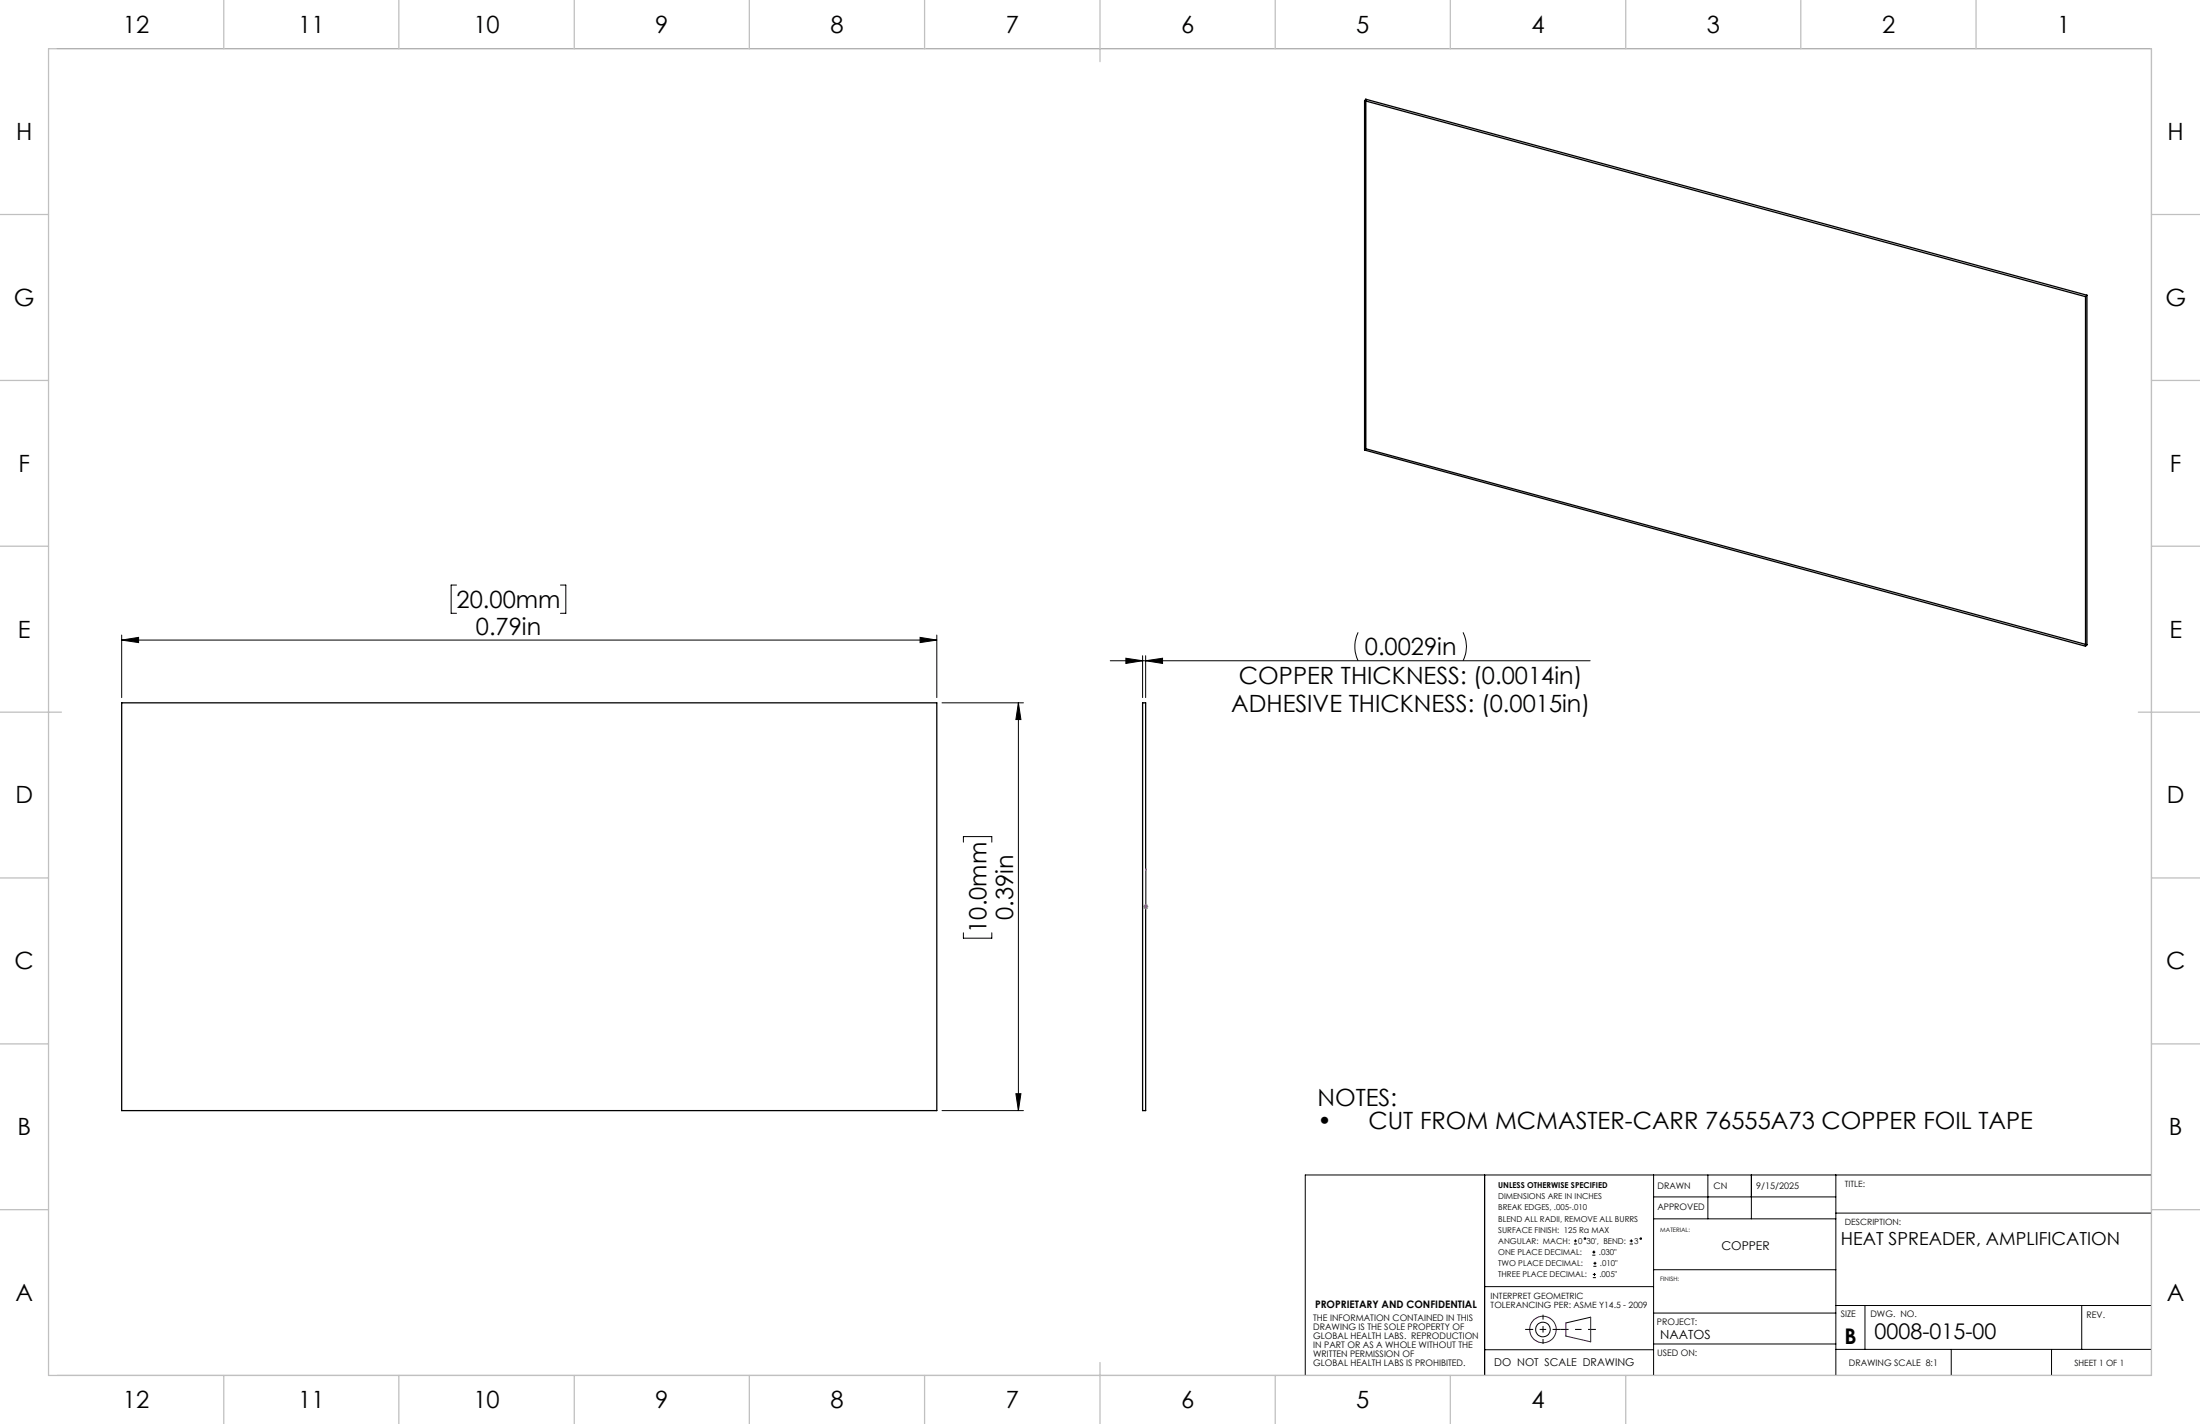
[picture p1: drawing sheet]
<svg xmlns="http://www.w3.org/2000/svg" width="432mm" height="279mm" viewBox="0 0 432 279" stroke-linecap="round" stroke-linejoin="round" font-family="sans-serif">
<g fill="none" stroke="#000" stroke-width=".25">
<path d="M267.8 19.8v68.5M267.8 19.8l141.5 38.4M268.1 19.5v68.6M268.1 19.5l141.5 38.4M268.1 19.5l-.3 .3M409.3 58.2v68.6M409.6 57.9l-.3 .3M409.6 57.9v68.6M267.8 88.3l141.5 38.5M268.1 88.1l141.5 38.4M268.1 88.1l-.3 .2M23.9 137.9h160v80h-160z"/>
<path d="M224.3 137.9h.6v80h-.6zM409.6 126.5l-.3 .3"/>
</g>
<g fill="none" stroke="#000" stroke-width=".2">
<path d="M11.2 9.5h411.1v260.4h-411.1M89.6 114.8h-1.1v5.5h1.1M110 114.8h1.1v5.5h-1.1M23.9 125.6l3.3-.5v1zM23.9 124.6v12.3M23.9 125.6h160M180.6 125.1l3.3 .5-3.3 .5zM183.9 124.6v12.3M184.9 137.9h16M199.9 137.9l.5 3.3h-1zM199.9 137.9v80M217.9 129.6h94.2"/>
<path d="M221 129.2l3.3 .4-3.3 .6zM224.3 128.7v8.2M224.9 129.6l3.3-.4v1zM224.9 128.7v8.2M266.6 124.1a6.4 6.4 0 0 0 0 5.5M287.2 124.1a6.1 6.1 0 0 1 0 5.5M189.1 165.2v-1.1h5.6v1.1M189.1 183v1.1h5.6v-1.1M184.9 217.9h16M199.4 214.6h1l-.5 3.3zM291.4 230.5v39.4M324.6 230.5v39.4"/>
<path d="M324.6 239.1h35.7M324.6 234.8h35.7M335.2 230.5v8.6M343.7 230.5v8.6M360.3 230.5v39.4M360.3 238h62M422.3 230.5h-166.1v39.4M291.4 252.4h33.2M308.9 244.1h.6M308.9 243.5h.6M309.2 243.2v.6M312.2 258.4l-4.9 1.2"/>
<path d="M312.5 246.3h.6M312.5 245.7h.6M312.6 250.7h.6M312.6 250h.6M312.7 248.5h.6M312.7 247.9h.6M312.8 245.4v.6M312.9 249.8v.6M313.1 247.6v.6M319.9 244.1h.6M319.9 243.5h.6M320.2 243.2v.6"/>
<path d="M324.5 249.1h35.8M324.6 257.6h35.7M360.3 256.2h62M366 256.2v8.6M408.6 256.2v8.6M291.4 264.8h33.2M324.6 263.7h35.7M360.3 264.8h62M383 264.8v5.1M402.7 264.8v5.1"/>
<circle cx="311.1" cy="243" r=".15"/>
<circle cx="322" cy="243" r=".15"/>
<circle cx="302.8" cy="260.9" r="1.44"/>
</g>
<g fill="none" stroke="#400040" stroke-width=".2">
<path d="M312.2 258.4v4.9l-4.9-1.2v-2.5"/>
<circle cx="302.8" cy="260.9" r="2.61"/>
</g>
<path d="M224.9 177.9h.1M224.9 177.7h.1M224.9 177.8v.2zM224.9 170.4v.4v-.4M224.9 170.4v7.5" fill="none" stroke="#00f" stroke-width=".2"/>
<path d="M224.4 177.9h1M224.5 177.6l.7 .7M224.9 177.4v1M225.2 177.6l-.7 .7" fill="none" stroke="#808080" stroke-width=".2"/>
<path d="M299.3 260.8h7M306.3 260.8h6.9" fill="none" stroke="#000" stroke-width=".2" stroke-dasharray="15.2 1.3 1.3 1.3" stroke-dashoffset="13.7" stroke-linecap="butt"/>
<path d="M302.9 258v5.7" fill="none" stroke="#000" stroke-width=".2" stroke-dasharray="15.2 1.3 1.3 1.3" stroke-dashoffset="14.3" stroke-linecap="butt"/>
<g fill="none" stroke="#c0c0c0" stroke-width=".25">
<path d="M9.5 9.6h412.8v260.3h-412.8zM43.9 0v9.6M78.3 0v9.6M112.7 0v9.6M147.1 0v9.6M181.5 0v9.6M215.9 0v12.1M250.3 0v9.6M284.7 0v9.6M319.1 0v9.6M353.4 0v9.6M387.8 0v9.6"/>
<path d="M0 42.1h9.5M422.3 42.1h9.5M0 74.6h9.5M422.3 74.6h9.5M0 107.2h9.5M422.3 107.2h9.5M0 139.7h12.1M419.7 139.7h12.1M0 172.3h9.5M422.3 172.3h9.5M0 204.8h9.5M422.3 204.8h9.5"/>
<path d="M0 237.3h9.5M422.3 237.3h9.5M43.9 269.9v9.5M78.3 269.9v9.5M112.7 269.9v9.5M147.1 269.9v9.5M181.5 269.9v9.5M215.9 267.3v12.1M250.3 269.9v9.5M284.7 269.9v9.5M319.1 269.9v9.5"/>
</g>
<g fill="#00f">
<path d="M65.9 -.1h.3zM62.8 -.1h.2zM-.1 177.8v.2zM-.1 170.4v.4z"/>
<path d="M224.9 177.8v.2zM224.9 170.4v.4z"/>
</g>
<g fill="#000">
<path d="M180.6 125.1l3.3 .5-3.3 .5zM23.9 125.6l3.3-.5v1z"/>
<path d="M221 129.2l3.3 .4-3.3 .6zM224.9 129.6l3.3-.4v1z"/>
<path d="M199.4 214.6h1l-.5 3.3zM199.9 137.9l.5 3.3h-1z"/>
</g>
<g font-size="4.7">
<text x="24.1" y="6.4">12</text>
<text x="58.5" y="6.4">11</text>
<text x="92.9" y="6.4">10</text>
<text x="128.6" y="6.4">9</text>
<text x="163" y="6.4">8</text>
<text x="197.4" y="6.4">7</text>
<text x="231.8" y="6.4">6</text>
<text x="266.2" y="6.4">5</text>
<text x="300.6" y="6.4">4</text>
<text x="335" y="6.4">3</text>
<text x="369.4" y="6.4">2</text>
<text x="403.8" y="6.4">1</text>
<text x="3.2" y="27.5">H</text>
<text x="425.4" y="27.5">H</text>
<text x="2.7" y="60">G</text>
<text x="425" y="60">G</text>
<text x="3.6" y="92.6">F</text>
<text x="425.9" y="92.6">F</text>
<text x="89.6" y="119.3">20.00mm</text>
<text x="3.5" y="125.1">E</text>
<text x="93.4" y="124.6">0.79in</text>
<text x="425.8" y="125.1">E</text>
<text x="267.9" y="128.6">0.0029in</text>
<text x="243.2" y="134.2">COPPER THICKNESS: (0.0014in)</text>
<text x="241.6" y="139.7">ADHESIVE THICKNESS: (0.0015in)</text>
<text x="3" y="157.6">D</text>
<text x="425.3" y="157.6">D</text>
<text x="193.7" y="183" transform="rotate(-90 193.7 183)">10.0mm</text>
<text x="198.9" y="180.5" transform="rotate(-90 198.9 180.5)">0.39in</text>
<text x="2.9" y="190.2">C</text>
<text x="425.1" y="190.2">C</text>
<text x="258.6" y="217">NOTES:</text>
<text x="258.6" y="221.6">•</text>
<text x="268.6" y="221.6">CUT FROM MCMASTER-CARR 76555A73 COPPER FOIL TAPE</text>
<text x="3.4" y="222.7">B</text>
<text x="425.7" y="222.7">B</text>
<text x="3" y="255.3">A</text>
<text x="425.3" y="255.3">A</text>
<text x="24.1" y="276.3">12</text>
<text x="58.5" y="276.3">11</text>
<text x="92.9" y="276.3">10</text>
<text x="128.6" y="276.3">9</text>
<text x="163" y="276.3">8</text>
<text x="197.4" y="276.3">7</text>
<text x="231.8" y="276.3">6</text>
<text x="266.2" y="276.3">5</text>
<text x="300.6" y="276.3">4</text>
</g>
<g font-size="4.2">
<text x="362" y="263.8">B</text>
<text x="367.9" y="262.7">0008-015-00</text>
</g>
<text font-size="3.5" x="361.3" y="244.3">HEAT SPREADER, AMPLIFICATION</text>
<text font-size="2.5" x="325.9" y="262.7">NAATOS</text>
<text font-size="2.4" x="337.9" y="245.3">COPPER</text>
<text font-size="2.1" x="293.3" y="268">DO NOT SCALE DRAWING</text>
<text font-size="2" x="258.1" y="256.5">PROPRIETARY AND CONFIDENTIAL</text>
<g font-size="1.8">
<text x="325.3" y="233.3">DRAWN</text>
<text x="336.3" y="233.3">CN</text>
<text x="344.7" y="233.3">9/15/2025</text>
<text x="325.3" y="237.5">APPROVED</text>
<text x="257.7" y="259.2">THE INFORMATION CONTAINED IN THIS</text>
<text x="257.7" y="260.9">DRAWING IS THE SOLE PROPERTY OF</text>
<text x="257.7" y="262.7">GLOBAL HEALTH LABS. REPRODUCTION</text>
<text x="325.2" y="260">PROJECT:</text>
<text x="361.3" y="258.4">SIZE</text>
<text x="367.1" y="258.4">DWG. NO.</text>
<text x="409.6" y="258.6">REV.</text>
<text x="257.7" y="264.5">IN PART OR AS A WHOLE WITHOUT THE</text>
<text x="257.7" y="266.2">WRITTEN PERMISSION OF</text>
<text x="257.7" y="268">GLOBAL HEALTH LABS IS PROHIBITED.</text>
<text x="325.2" y="266">USED ON:</text>
<text x="362.9" y="268">DRAWING SCALE 8:1</text>
</g>
<g font-size="1.7">
<text x="362.1" y="232.8">TITLE:</text>
<text x="362.1" y="240.4">DESCRIPTION:</text>
<text x="292.6" y="254.9">INTERPRET GEOMETRIC</text>
<text x="292.6" y="256.6">TOLERANCING PER: ASME Y14.5 - 2009</text>
<text x="407.1" y="268">SHEET 1 OF 1</text>
</g>
<g font-size="1.6">
<text x="294" y="233.1">UNLESS OTHERWISE SPECIFIED</text>
<text x="294" y="235.3">DIMENSIONS ARE IN INCHES</text>
<text x="294" y="237.5">BREAK EDGES, .005-.010</text>
<text x="294" y="239.7">BLEND ALL RADII, REMOVE ALL BURRS</text>
<text x="294" y="241.9">SURFACE FINISH: 125 Ra MAX</text>
<text x="294" y="244.1">ANGULAR: MACH:</text>
<text x="309.8" y="244.1">0</text>
<text x="311.4" y="244.1">30', BEND:</text>
<text x="320.7" y="244.1">3</text>
<text x="294" y="246.3">ONE PLACE DECIMAL:</text>
<text x="294" y="248.5">TWO PLACE DECIMAL:</text>
<text x="294" y="250.6">THREE PLACE DECIMAL:</text>
<text x="313.8" y="246.3">.030&quot;</text>
<text x="313.9" y="250.6">.005&quot;</text>
<text x="314" y="248.5">.010&quot;</text>
</g>
<g font-size="1.2">
<text x="325.9" y="241.8">MATERIAL:</text>
<text x="325.9" y="251.4">FINISH:</text>
</g>
</svg>
